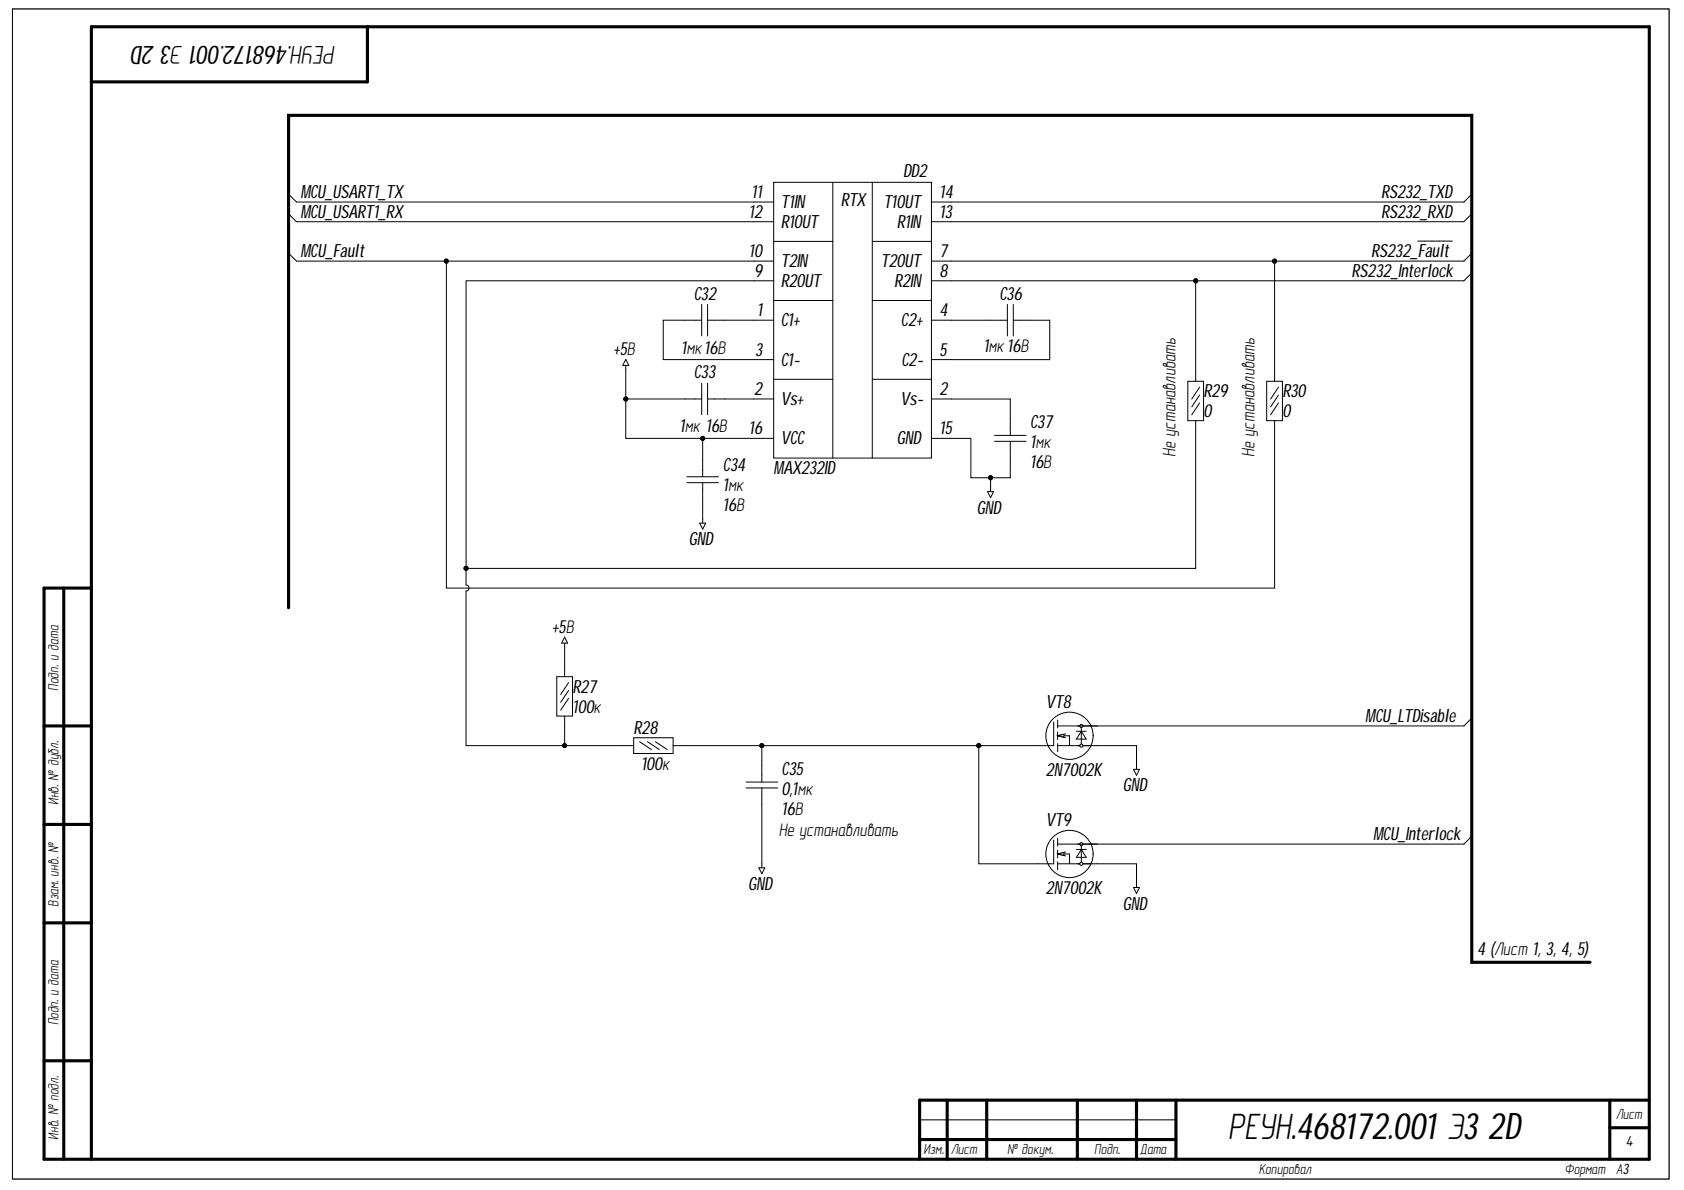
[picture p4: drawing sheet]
<svg xmlns="http://www.w3.org/2000/svg" width="297mm" height="210mm" viewBox="0 0 297 210" stroke-linecap="round" stroke-linejoin="round" font-family="sans-serif">
<path d="M2.2 1.6h292.2v206.4h-292.2zM183.1 131.5h2.8M186.6 131.5h6.9M186.6 128h6.9M186.6 129.8h2.1v1.7M186.6 127v1.4M186.6 129.1v1.4M186.6 131.2v1.4M189.9 129h1.7M190.7 129l.9 1.4h-1.7zM190.7 128v3.5M162.2 197.5h45.2" fill="none" stroke="#000" stroke-width=".18"/>
<g fill="none" stroke="#000" stroke-width=".55">
<path d="M64.8 4.7v9.7h-48.7M11.2 103.7v100.8M16.1 103.7h-8.3v100.8h283.1v-199.8h-274.8v199.8M7.8 128h8.3M7.8 145.4h8.3M7.8 162.8h8.3M7.8 187.1h8.3M167.1 194.1v10.4M174 194.1v10.4M190 194.1v10.4M200.5 194.1v10.4M207.4 194.1v10.4"/>
<path d="M283.9 194.1v10.4M283.9 198.9h7M290.9 194.1h-128.7v10.4M162.2 201h45.2"/>
</g>
<circle cx="190.7" cy="128" r=".27" fill="#fff"/>
<circle cx="190.7" cy="128" r=".27" fill="none" stroke="#000" stroke-width=".18"/>
<circle cx="190.7" cy="131.5" r=".28" fill="#fff"/>
<g fill="none" stroke="#000" stroke-width=".18">
<path d="M185.9 127.4v4.1M188 129.4l-1.4 .4 1.4 .3"/>
<circle cx="188.6" cy="129.8" r="4.2"/>
<circle cx="190.7" cy="131.5" r=".28"/>
</g>
<path d="M186.6 129.8l1.1-.3v.5z" fill="#fff"/>
<path d="M186.6 129.8l1.1-.3v.5zM190 128h3.5M183.1 152.4h2.8M186.6 152.4h6.9M186.6 148.9h6.9M186.6 150.6h2.1v1.8M186.6 147.9v1.3M186.6 149.9v1.4M186.6 152v1.4M189.9 149.8h1.7M190.7 149.8l.9 1.4h-1.7zM190.7 148.9v3.5" fill="none" stroke="#000" stroke-width=".18"/>
<circle cx="190.7" cy="148.9" r=".28" fill="#fff"/>
<circle cx="190.7" cy="148.9" r=".28" fill="none" stroke="#000" stroke-width=".18"/>
<circle cx="190.7" cy="152.4" r=".28" fill="#fff"/>
<g fill="none" stroke="#000" stroke-width=".18">
<path d="M185.9 148.2v4.2M188 150.3l-1.4 .3 1.4 .4"/>
<circle cx="188.6" cy="150.6" r="4.2"/>
<circle cx="190.7" cy="152.4" r=".28"/>
</g>
<path d="M186.6 150.6l1.1-.2v.5z" fill="#fff"/>
<g fill="none" stroke="#000" stroke-width=".18">
<path d="M120.8 56.5h3M123.8 53.7v5.6M124.8 56.5h3M124.8 53.7v5.6M98.2 119.4h2.8v6.9h-2.8zM99.6 113.4v.7M99.6 117.6v1.8M99.6 112.4l.5 1h-1zM99.6 126.3v1.7M100.3 121.8l-1.4 2.1M100.3 120.4l-1.4 2.1M100.3 123.2l-1.4 2.1"/>
<path d="M110 131.5h1.8M111.8 130.1h6.9v2.8h-6.9zM112.8 130.8l2.1 1.4M114.2 130.8l2.1 1.4M115.6 130.8l2.1 1.4M118.7 131.5h1.8M131.6 139h5.6M131.6 137.9h5.6M134.4 135v2.9M134.4 139v2.9M186.6 150.6l1.1-.2v.5zM190 148.9h3.5"/>
</g>
<path d="M136.5 32.2h27.8v48.6h-27.8z" fill-rule="evenodd" fill="#fff"/>
<g fill="none" stroke="#000" stroke-width=".18">
<path d="M50.9 34.2l1.4 1.4h84.2M50.9 37.7l1.4 1.4h84.2M136.5 32.2h27.8v48.6h-27.8zM146.9 32.2v48.6M153.9 32.2v48.6M259.6 34.3l-1.4 1.3h-93.9M259.6 37.7l-1.4 1.4h-93.9M50.9 44.7l1.4 1.4h84.2M78.7 46.1v57.6h146.1v-29.5M120.8 56.5h-3.8v6.9h19.5M127.8 56.5h8.7M136.5 49.5h-54.3v50.8h128.7v-26.1"/>
<path d="M136.5 42.6h10.4M136.5 53h10.4M153.9 42.6h10.4M153.9 53h10.4M164.3 56.5h13.4M177.7 53.7v5.6M178.7 56.5h6.5v6.9h-17.4M178.7 53.7v5.6M210.9 49.5v17.8M224.8 46.1v21.2M250.1 42.5h6.1M259.6 44.7l-1.4 1.4h-93.9"/>
<path d="M259.6 48.1l-1.4 1.4h-93.9M110.4 63.4l.5 1.1h-1.1zM110.4 64.5v5.9M123.8 70.4h-13.4v6.9h26.1M123.8 67.6v5.6M123.9 77.3v6.8M124.8 70.4h11.7M124.8 67.6v5.6M136.5 66.9h10.4M153.9 66.9h10.4M164.3 70.4h13.9v6.4M164.3 63.4h3.5"/>
<path d="M164.3 77.3h3.5M167.8 77.3h3.5v7h6.9v-6.5M175.4 77.8h5.6M175.4 76.8h5.6M209.5 67.3h2.8v6.9h-2.8zM211.6 69.7l-1.4 2.1M211.6 68.3l-1.4 2.1M211.6 71.1l-1.4 2.1M223.4 67.3h2.8v6.9h-2.8zM225.5 69.7l-1.4 2.1M225.5 68.3l-1.4 2.1M225.5 71.1l-1.4 2.1"/>
<path d="M121.2 85.1h5.5M121.2 84.1h5.5M123.4 92.3h1.1l-.6 1zM123.9 85.1v7.2M174.2 86.7h1.1l-.6 1.1zM174.7 84.3v2.4M82.2 100.3v2.9a.53 .53 0 0 1 .5 .5 .53 .53 0 0 1-.5 .6v27.2h27.8M99.6 114.1v3.5M99.6 128v3.5M120.5 131.5h62.6M134.4 131.5v3.5M172.6 131.5v20.9h10.5"/>
<path d="M193.5 131.5h7v4.2M199.9 135.7h1.1l-.5 1.1zM259.6 126.7l-1.4 1.3h-64.7M133.9 153.1h1l-.5 1zM134.4 141.9v11.2M193.5 152.4h7v4.1M199.9 156.5h1.1l-.5 1.1zM259.6 147.5l-1.4 1.4h-64.7"/>
<circle cx="78.7" cy="46.1" r=".35"/>
<circle cx="210.9" cy="49.5" r=".35"/>
<circle cx="224.8" cy="46.1" r=".35"/>
<circle cx="110.4" cy="70.4" r=".35"/>
<circle cx="123.9" cy="77.3" r=".35"/>
<circle cx="174.7" cy="84.3" r=".35"/>
<circle cx="82.2" cy="100.3" r=".35"/>
<circle cx="99.6" cy="131.5" r=".35"/>
<circle cx="134.4" cy="131.5" r=".35"/>
<circle cx="172.6" cy="131.5" r=".35"/>
</g>
<g fill="#000">
<circle cx="78.7" cy="46.1" r=".35"/>
<circle cx="210.9" cy="49.5" r=".35"/>
<circle cx="224.8" cy="46.1" r=".35"/>
<circle cx="110.4" cy="70.4" r=".35"/>
<circle cx="123.9" cy="77.3" r=".35"/>
<circle cx="174.7" cy="84.3" r=".35"/>
<circle cx="82.2" cy="100.3" r=".35"/>
<circle cx="99.6" cy="131.5" r=".35"/>
<circle cx="134.4" cy="131.5" r=".35"/>
<circle cx="172.6" cy="131.5" r=".35"/>
</g>
<path d="M50.9 107.2v-86.9h208.7v149.4h20.9" fill="none" stroke="#000" stroke-width=".55"/>
<text font-size="6.5" x="216.6" y="201">РЕУН.468172.001 Э3 2D</text>
<g font-size="4.6">
<text x="27.3" y="8.1" transform="rotate(-180 27.3 8.1)">2D</text>
<text x="59.2" y="8.1" transform="rotate(-180 59.2 8.1)">РЕУН.468172.001 Э3</text>
</g>
<g font-size="3.3">
<text x="207.4" y="80.5" transform="rotate(-90 207.4 80.5)">Не устанавливать</text>
<text x="221.3" y="80.5" transform="rotate(-90 221.3 80.5)">Не устанавливать</text>
</g>
<g font-size="3.2">
<text x="53" y="34.9">MCU_USART1_TX</text>
<text x="132.6" y="34.9">11</text>
<text x="159.3" y="31.2">DD2</text>
<text x="165.7" y="34.9">14</text>
<text x="243.6" y="34.9">RS232_TXD</text>
<text x="53" y="38.4">MCU_USART1_RX</text>
<text x="132.1" y="38.4">12</text>
<text x="137.7" y="40.2">R1OUT</text>
<text x="137.7" y="36.7">T1IN</text>
<text x="148.3" y="36.3">RTX</text>
<text x="155.8" y="36.7">T1OUT</text>
<text x="158.2" y="40.2">R1IN</text>
<text x="165.7" y="38.4">13</text>
<text x="243.6" y="38.4">RS232_RXD</text>
<text x="53" y="45.4">MCU_Fault</text>
<text x="132.1" y="45.4">10</text>
<text x="137.7" y="47.1">T2IN</text>
<text x="155.4" y="47.1">T2OUT</text>
<text x="165.7" y="45.4">7</text>
<text x="241.9" y="45.4">RS232_Fault</text>
<text x="122.4" y="52.8">C32</text>
<text x="133" y="48.8">9</text>
<text x="137.7" y="50.6">R2OUT</text>
<text x="157.7" y="50.6">R2IN</text>
<text x="165.7" y="48.8">8</text>
<text x="176.3" y="52.8">C36</text>
<text x="238.4" y="48.8">RS232_Interlock</text>
<text x="133.5" y="55.8">1</text>
<text x="137.7" y="57.5">C1+</text>
<text x="158.9" y="57.5">C2+</text>
<text x="165.7" y="55.8">4</text>
<text x="108.2" y="62.7">+5В</text>
<text x="120.2" y="62.4">1мк16В</text>
<text x="133.2" y="62.7">3</text>
<text x="137.7" y="64.5">C1-</text>
<text x="159" y="64.5">C2-</text>
<text x="165.7" y="62.7">5</text>
<text x="173.4" y="62.2">1мк 16В</text>
<text x="122.4" y="66.7">C33</text>
<text x="133" y="69.7">2</text>
<text x="137.7" y="71.4">Vs+</text>
<text x="158.8" y="71.4">Vs-</text>
<text x="165.7" y="69.7">2</text>
<text x="212.3" y="70.1">R29</text>
<text x="226.2" y="70.1">R30</text>
<text x="119.9" y="76.1">1мк 16В</text>
<text x="132.1" y="76.6">16</text>
<text x="165.7" y="76.6">15</text>
<text x="181.7" y="75.5">C37</text>
<text x="212.3" y="73.6">0</text>
<text x="226.2" y="73.6">0</text>
<text x="127.5" y="83.1">C34</text>
<text x="136.5" y="83.6">MAX232ID</text>
<text x="137.7" y="78.4">VCC</text>
<text x="158.2" y="78.4">GND</text>
<text x="181.7" y="79.1">1мк</text>
<text x="181.7" y="82.6">16В</text>
<text x="127.5" y="86.6">1мк</text>
<text x="127.5" y="90.2">16В</text>
<text x="172.3" y="90.6">GND</text>
<text x="121.5" y="96.2">GND</text>
<text x="97.4" y="111.7">+5В</text>
<text x="101" y="125.7">100к</text>
<text x="101" y="122.2">R27</text>
<text x="184.5" y="124.9">VT8</text>
<text x="111.8" y="129.4">R28</text>
<text x="240.8" y="127.3">MCU_LTDisable</text>
<text x="113.1" y="135.8">100к</text>
<text x="137.8" y="136.7">C35</text>
<text x="184.5" y="136.8">2N7002K</text>
<text x="137.8" y="140.2">0,1мк</text>
<text x="137.8" y="143.7">16В</text>
<text x="198.1" y="139.6">GND</text>
<text x="137.4" y="147.4">Не устанавливать</text>
<text x="184.5" y="145.7">VT9</text>
<text x="242.2" y="148.2">MCU_Interlock</text>
<text x="132" y="156.9">GND</text>
<text x="184.5" y="157.6">2N7002K</text>
<text x="198.1" y="160.4">GND</text>
<text x="260.6" y="168.4">4 (Лист 1, 3, 4, 5)</text>
</g>
<g font-size="2.6">
<text x="10.3" y="121.8" transform="rotate(-90 10.3 121.8)">Подп. и дата</text>
<text x="10.3" y="141.9" transform="rotate(-90 10.3 141.9)">Инв. № дубл.</text>
<text x="10.3" y="160" transform="rotate(-90 10.3 160)">Взам. инв. №</text>
<text x="10.3" y="180.9" transform="rotate(-90 10.3 180.9)">Подп. и дата</text>
<text x="285" y="197.3">Лист</text>
<text x="10.3" y="201" transform="rotate(-90 10.3 201)">Инв. № подл.</text>
<text x="162.9" y="203.6">Изм.</text>
<text x="167.7" y="203.6">Лист</text>
<text x="177.7" y="203.6">№ докум.</text>
<text x="193" y="203.6">Подп.</text>
<text x="201.1" y="203.6">Дата</text>
<text x="286.7" y="202.2">4</text>
<text x="222" y="207">Копировал</text>
<text x="275.9" y="207">Формат</text>
<text x="285" y="207">А3</text>
</g>
</svg>
